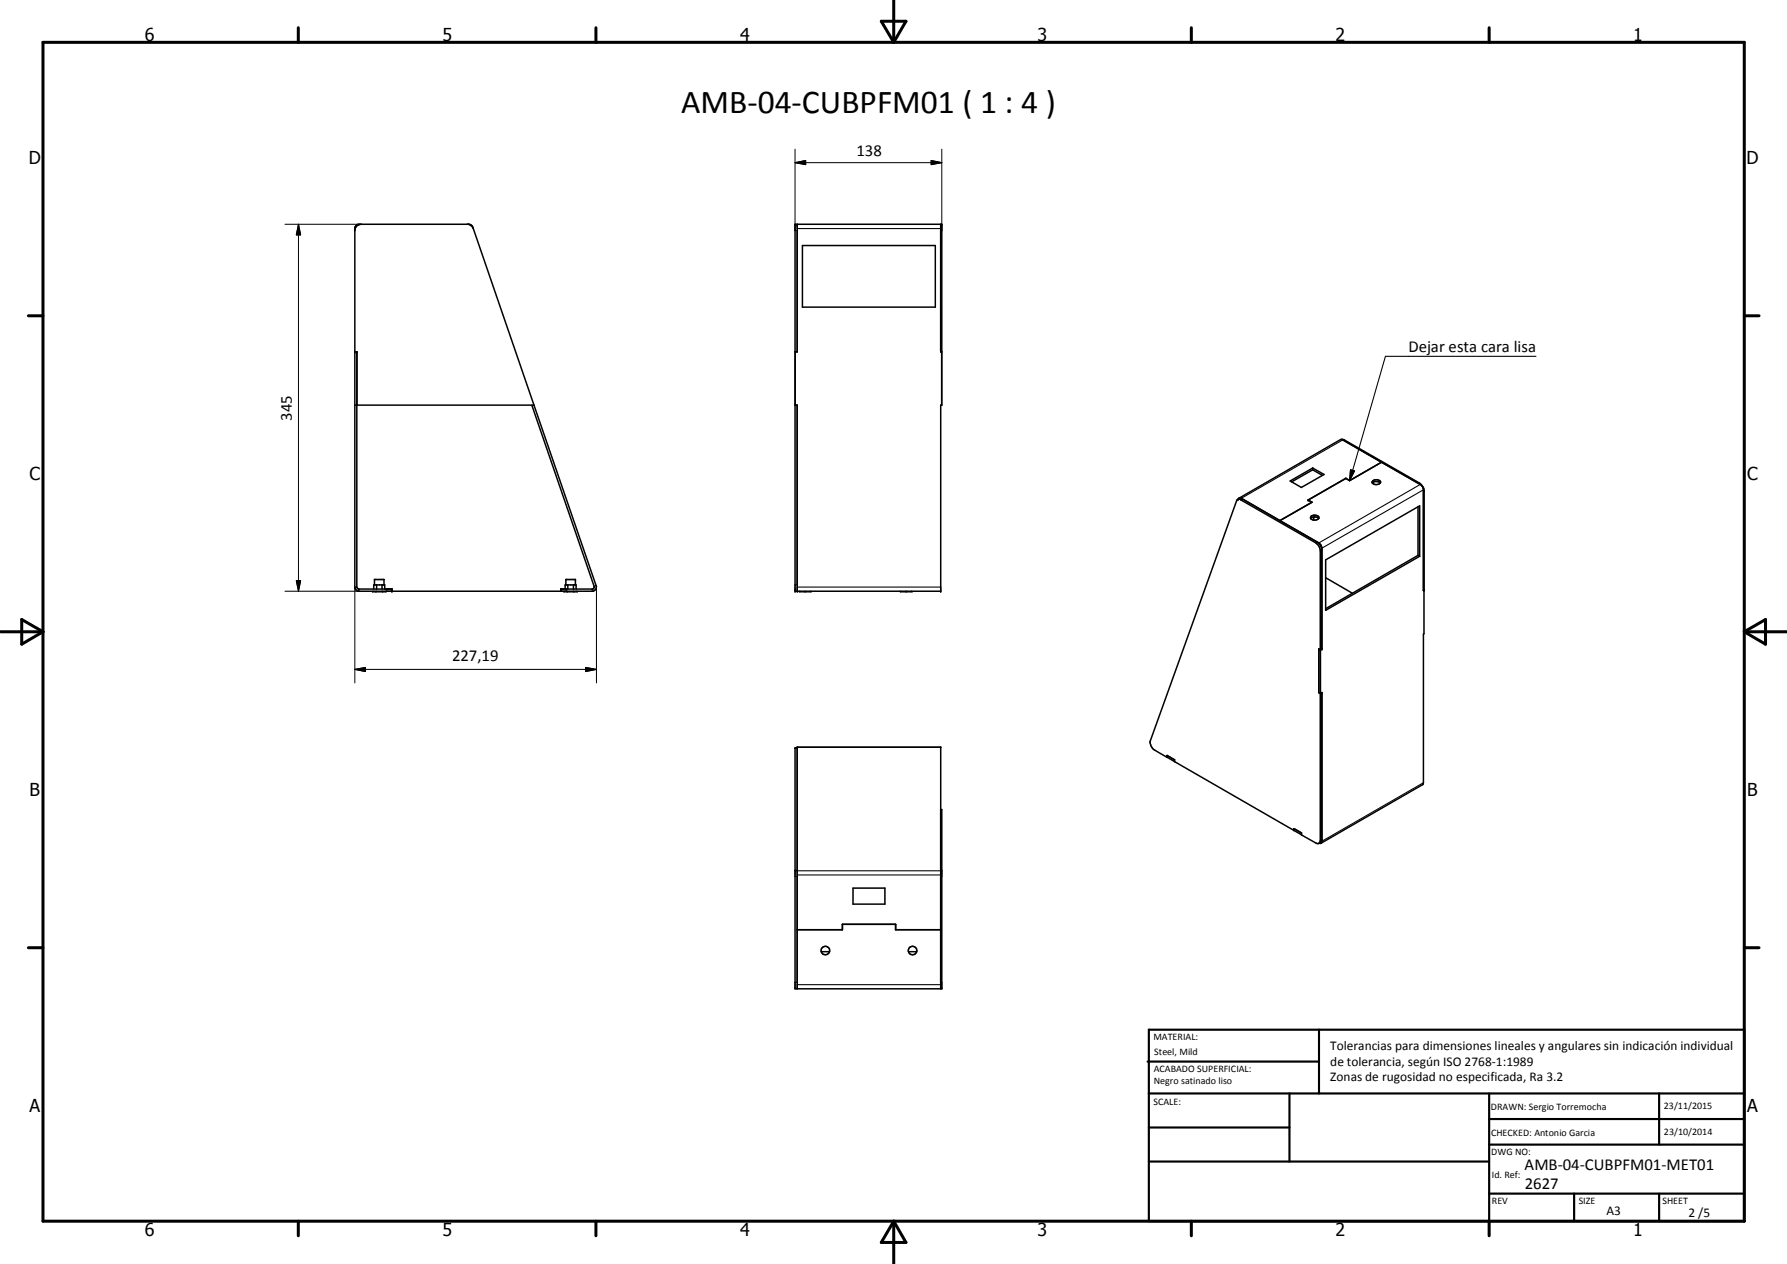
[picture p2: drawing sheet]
<svg xmlns="http://www.w3.org/2000/svg" width="420mm" height="297mm" viewBox="0 0 420 297" stroke-linecap="round" stroke-linejoin="round" font-family="sans-serif">
<g fill="none" stroke="#000" stroke-width=".35">
<path d="M83.6 53.1l.6-.4h26.2l.5 .3 29.3 84.8-.2 .8-.4 .3h-55.4l-.7-.5-.1-84.7zM84.9 52.7l-.5 .1a1.34 1.34 0 0 0-1 1.4M110.1 52.7l.9 .6 .3 .4M186.9 52.7h34.5v42.5h-.2v43.7h-34.3zM187.4 52.7v30h-.5M188.7 57.7h31.2v14.5h-31.2zM221.2 52.7v30h.2M83.4 95.2h42.1M83.4 82.7h.5v12.5M83.9 82.7v55.3l.4 .4h7.9l-.1 .5M125 95.2l14.7 42.7-.3 .5h-7.5v.5M186.9 95.2h.5v43.7"/>
<path d="M187 82.7v12.5M221.4 82.7v12.5M291 117.4l.9-.3 18.5 10.8M291.2 117.3l.2-.3 .5 .1 9 5.2 7.6-4.3M303.3 113l5.3-3 2.7 1.5-5.3 3.1zM308.6 110.4l-4.9 2.8M308.6 110.4l2.3 1.3M308.6 110v.4M315.5 103.3l.6 .1 17.7 10.1 .9 1.1 .1 .8v23.3l-.1 .1M316.4 112.4l.9 .5M316.4 112.4l-8.8 5.1 .9 .5M316.4 112.4h.1"/>
<path d="M316.4 112.4l-8.9 5.1 1 .5M317.3 112.9l7.5-4.3 9.2 5.2 .6 .9 .1 24.1 .1-.1-.1 45.2-.2 .5-23.9 13.8M322.7 113.5a1.45 1.45 0 0 1 1.9 0M322.7 113a1.2 1.2 0 0 1 1.9 .3 1.13 1.13 0 0 1-2 0zM333.4 119v11.5M333.6 113.7l-18.2-10.4-24 13.8M87.7 138.9l-.1 .2h3.2l-.2-.2M87.9 138.4v-.9h2.6v.9M88 137.5v-1.3h2.3v1.3M88.4 138.9v.2M88.5 137.5v.9M89.8 137.5v.9"/>
<path d="M89.9 138.9v.2M132.7 138.9l-.1 .2h3.2l-.1-.2M132.9 138.4v-.9h2.6v.9M133 137.5v-1.3h2.3v1.3M133.4 138.9v.2M133.5 137.5v.9M134.8 137.5v.9M134.9 138.9v.2M188 138.9l-.1 .2h2.8l-.1-.2M189.3 138.9v.2M211.8 138.9l-.1 .2h2.7l-.1-.2M213.1 138.9v.2"/>
<path d="M308.2 121.8a1.33 1.33 0 0 1 1.8 0M309 121.5l-.2 .7M309.7 127.4l.6 .5M310.1 121.8a1.05 1.05 0 0 0-.8-.8 1.05 1.05 0 0 0-1 .3l-.1 .6M310.1 121.8a1.41 1.41 0 0 1-1.9 .1M310.3 127.9l.5 1.3M310.4 127.9l.4 .8v23.8M311.7 131.6l22.1-12.7v11.8l-22.1 12.7zM311.7 135.8l6.3 3.6M333.4 130.5l.4 .2M333.4 130.5l-21.7 12.5M310.1 152.5v10.3l.3 .2"/>
<path d="M310.1 152.5l.4 .2M310.1 152.5l.3 .2M310.4 152.7v-23.5l-.3-.8-.7-.8-17.9-10.3h-.5l-.3 .4-20.2 56.4a2.2 2.2 0 0 0 1 2.2l2.9 1.7M310.5 152.7v10.2M310.8 152.5l-.3 .2M310.8 152.5l-.4 .2M187.4 175.8h-.5v56.6h34.5v-42.2h-.2M274.4 178v-.5l1.8 1.1M274.4 178h.1M274.4 178l1.8 1M276.2 178.6v.4M276.2 179l28 16.2"/>
<path d="M310.1 162.7l.4 .2M310.4 163v34.7l-.3 .5M310.5 162.9l.3-.2v35l-.2 .5M310.8 162.8l-.4 .2M304.2 195.2v-.5l1.8 1v.5l3.8 2a1.01 1.01 0 0 0 1-.9M304.2 195.2l1.8 1M310.2 198.2h.4M187.4 218.5h10.7v-1.3h12.5v1.3M200.6 208.7h7.5v3.8h-7.5zM210.6 217.2v1.3h10.6M187.4 232.4v-56.8h33.8v56.8M193.1 223.6h1.9"/>
<path d="M213.6 223.6h1.9"/>
<circle cx="194.1" cy="223.4" r="1.01"/>
<circle cx="214.6" cy="223.4" r="1"/>
</g>
<g fill="#000">
<circle cx="187.4" cy="52.7" r=".18"/>
<circle cx="221.2" cy="52.7" r=".18"/>
<circle cx="83.4" cy="82.7" r=".18"/>
<circle cx="83.9" cy="82.7" r=".18"/>
<circle cx="291.2" cy="117.3" r=".18"/>
<circle cx="307.6" cy="117.5" r=".18"/>
<circle cx="92.1" cy="138.9" r=".18"/>
<circle cx="92.1" cy="138.4" r=".18"/>
<circle cx="135.3" cy="136.2" r=".18"/>
<circle cx="186.9" cy="138.9" r=".18"/>
<circle cx="187.4" cy="138.9" r=".18"/>
<circle cx="221.2" cy="138.9" r=".18"/>
<circle cx="334.8" cy="138.7" r=".18"/>
<circle cx="310.1" cy="152.5" r=".18"/>
<circle cx="310.8" cy="152.5" r=".18"/>
<circle cx="274.4" cy="177.5" r=".18"/>
<circle cx="310.8" cy="162.8" r=".18"/>
<circle cx="304.2" cy="194.7" r=".18"/>
</g>
<g fill="none" stroke="#000" stroke-width=".25">
<path d="M83.4 53.7h.1M84.4 52.7v.1M110.2 52.7h.1M111.1 53.4h.1M186.9 54.2h.5M187.4 53.7h33.8M221.2 54.2h.2M361.1 83.7h-35.4l-8.4 29.2M291.2 117.3h.1M292.1 117.3l-.4 .2M315.7 103.4l-23.8 13.7M316.1 103.4l-.1 .1"/>
<path d="M317.5 110.4l1 .3-1.2 2.2zM333.8 113.5l-.2 .2M334 113.8l-23.9 13.9M334.7 115.1l-24 13.7M334.8 115.4l-.1 .1M83.4 138h.5M84.4 138.4v.5M90.9 138.4v.5M133.1 138.4v.5M139.2 138.4v.5M140.2 137.6l-.5 .2M186.9 137.5h.5"/>
<path d="M187.4 138h33.8M309.7 127.4l-.3 .2M310.8 129.2l-.4 .3M186.9 175.9h.5M187.4 175.6h33.8M310.8 197.3l-.4 .2M334.7 183.9l-24 13.8M186.9 204.5h.5M186.9 206h.5M187.4 205.6h33.8M187.4 204.6h33.8M221.2 204.5h.2"/>
<path d="M221.2 206h.2M186.9 230.9h.5M187.4 231.4h33.8M221.2 230.9h.2"/>
</g>
<g fill="none" stroke="#000" stroke-width=".71">
<path d="M10.1 9.9h400v277.1h-400zM70.1 6.5v3.4M140.1 6.5v3.4M207.2 5h5.8l-2.9 4.9zM210.1 0v9.9M280.1 6.5v3.4M350.1 6.5v3.4M6.7 74.2h3.4M410.1 74.2h3.5M.1 148.5h10M5.1 145.6l5 2.9-5 2.9zM410.1 148.5h10"/>
<path d="M410.1 148.5l5-2.9v5.8zM6.7 222.7h3.4M410.1 222.7h3.5M70.1 287v3.4M140.1 287v3.4M210.1 287v10M210.1 287l2.9 5h-5.8zM280.1 287v3.4M350.1 287v3.4"/>
</g>
<g fill="none" stroke="#000" stroke-width=".51">
<path d="M269.8 249.5h40.3M270.1 242h140v45h-140zM270.1 257h140M303.2 257v16M310.1 242v15M350.1 257v30M390.1 257v12M270.1 265h33.1M270.1 273h80M350.1 269h60M350.1 263h60M350.1 280.5h60"/>
<path d="M370.1 280.5v6.5M390.1 280.5v6.5"/>
</g>
<g fill="none" stroke="#000" stroke-width=".24">
<path d="M186.9 38.2l2.5-.5v1zM186.9 38.2h34.5M186.9 35.1v19.1M218.9 37.7l2.5 .5-2.5 .5zM221.4 35.1v19.1M67 52.7h17.9M70.2 52.7l.5 2.5h-1zM70.2 52.7v86.2M67 138.9h17.4M69.7 136.4h1l-.5 2.5zM83.4 138v22.5M140.2 138v22.5"/>
<path d="M83.4 157.3l2.5-.5v1zM83.4 157.3h56.8M137.7 156.8l2.5 .5-2.5 .5z"/>
</g>
<path d="M186.9 38.2l2.5-.5v1zM218.9 37.7l2.5 .5-2.5 .5zM70.2 52.7l.5 2.5h-1zM317.5 110.4l1 .3-1.2 2.2zM69.7 136.4h1l-.5 2.5zM83.4 157.3l2.5-.5v1zM137.7 156.8l2.5 .5-2.5 .5z" fill="#000"/>
<text font-size="7.9" x="160.1" y="26.5">AMB-04-CUBPFM01 ( 1 : 4 )</text>
<g font-size="4.2">
<text x="34" y="9.6">6</text>
<text x="104" y="9.6">5</text>
<text x="174" y="9.6">4</text>
<text x="244" y="9.6">3</text>
<text x="314" y="9.6">2</text>
<text x="384" y="9.6">1</text>
<text x="6.8" y="38.7">D</text>
<text x="410.6" y="38.7">D</text>
<text x="7" y="112.9">C</text>
<text x="410.8" y="112.9">C</text>
<text x="7" y="187.1">B</text>
<text x="410.8" y="187.1">B</text>
<text x="7" y="261.4">A</text>
<text x="410.8" y="261.4">A</text>
<text x="34" y="290.4">6</text>
<text x="104" y="290.4">5</text>
<text x="174" y="290.4">4</text>
<text x="244" y="290.4">3</text>
<text x="314" y="290.4">2</text>
<text x="384" y="290.4">1</text>
</g>
<g font-size="3.9">
<text x="201.4" y="36.7">138</text>
<text x="331.2" y="82.7">Dejar esta cara lisa</text>
<text x="68.7" y="98.8" transform="rotate(-90 68.7 98.8)">345</text>
<text x="106.3" y="155.2">227,19</text>
<text x="358.5" y="275">AMB-04-CUBPFM01-MET01</text>
<text x="358.5" y="279.4">2627</text>
</g>
<g font-size="3.1">
<text x="312.7" y="246.8">Tolerancias para dimensiones lineales y angulares sin indicación individual</text>
<text x="312.7" y="250.4">de tolerancia, según ISO 2768-1:1989</text>
<text x="312.7" y="254">Zonas de rugosidad no especificada, Ra 3.2</text>
<text x="377.7" y="285.6">A3</text>
<text x="397" y="285.9">2 /5</text>
</g>
<g font-size="2.4">
<text x="271.2" y="244.4">MATERIAL:</text>
<text x="271.3" y="252">ACABADO SUPERFICIAL:</text>
<text x="271.4" y="247.9">Steel, Mild</text>
<text x="271.3" y="254.6">Negro satinado liso</text>
<text x="271.2" y="259.7">SCALE:</text>
<text x="350.6" y="260.8">DRAWN: Sergio Torremocha</text>
<text x="391.2" y="260.6">23/11/2015</text>
<text x="350.6" y="267">CHECKED: Antonio Garcia</text>
<text x="391.2" y="266.7">23/10/2014</text>
<text x="350.6" y="271.4">DWG NO:</text>
<text x="350.8" y="276.9">Id. Ref:</text>
<text x="350.8" y="282.8">REV</text>
<text x="371.2" y="282.9">SIZE</text>
<text x="390.9" y="282.9">SHEET</text>
</g>
</svg>
